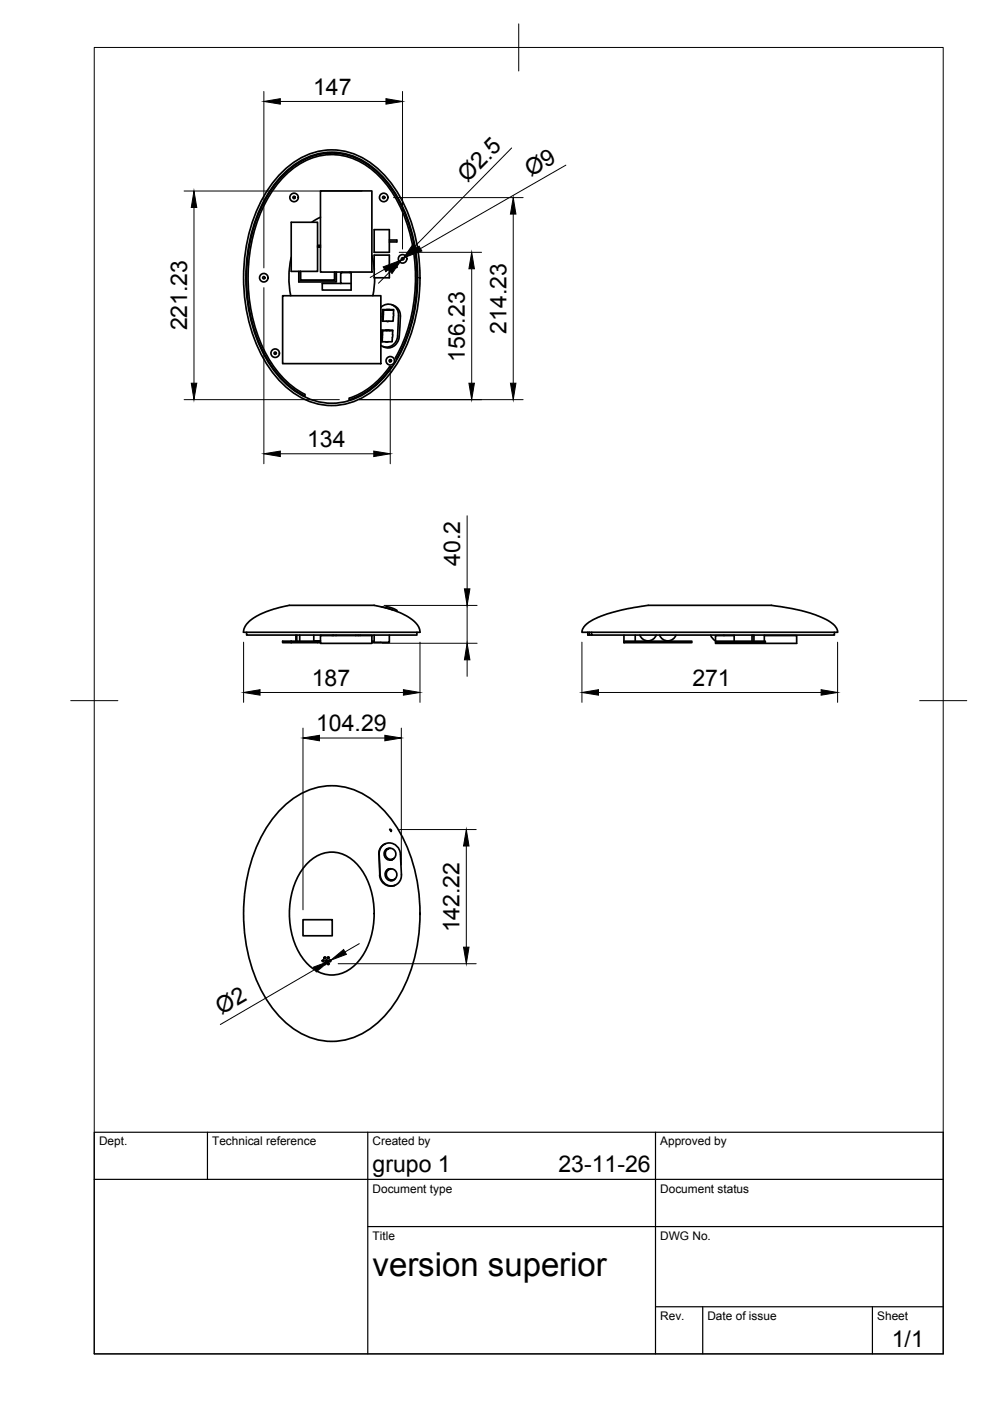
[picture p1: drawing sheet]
<svg xmlns="http://www.w3.org/2000/svg" width="210mm" height="297mm" viewBox="0 0 210 297" stroke-linecap="round" stroke-linejoin="round" font-family="sans-serif">
<!-- layer: Visible -->
<g fill="none" stroke="#000" stroke-width=".36">
<path d="M60 36.3a14.1 14.1 0 0 1 20.6 0 30.4 30.4 0 0 1 8.4 20.2 33.4 33.4 0 0 1-7.1 23.7 14.7 14.7 0 0 1-14.7 5.4 18.2 18.2 0 0 1-10.6-8.3 36.6 36.6 0 0 1 0-36.8l2.2-3zM60.3 36.7a13.6 13.6 0 0 1 20.1 0 30 30 0 0 1 8.1 19.9 33 33 0 0 1-6.9 23.2 14.2 14.2 0 0 1-14.4 5.3 17.7 17.7 0 0 1-10.2-8.2 36.2 36.2 0 0 1 0-36.1l2.1-2.9zM61.7 54.6a19.1 19.1 0 0 0-.1 8.1M61.7 47.1h5.6v10.4h-5.6zM63.4 57.5v2.3h7.9v-2.1M63.7 57.5v1.9h7.3v-1.7M63.7 57.5v1.9h7.2v-1.7M67.3 52.4h.6M67.3 52h.6M67.3 52.3h.6M67.9 46.1l-1.8 1M67.9 40.5h10.9v17.2h-10.9z"/>
<path d="M72.5 57.7v.1M74.1 57.7v.1M78.9 54.2l.5 2.9M79.3 54.1h3.2v4.8h-3.2zM79.3 48.7h3.2v4.8h-3.2zM79.4 58.9l-.3 3.8M82.5 56.3h1.6v.4h-1.6M82.5 50.9h1.6v.4h-1.6M59.9 62.7h20.9v14.4h-20.9zM72.2 60.1h-3.9v1.4h6.1v-3.7h-2.2v2.3h2.2M80.8 65.2a2.18 2.18 0 0 1 2.4-.5 2.18 2.18 0 0 1 1.3 2.2M80.9 70.9l.2 .1"/>
<path d="M80.9 70.9v.6M80.9 70l.3 .1M81.1 71.6h-.2l-.1 .9h1.5M81.1 66.5v.7M81.1 65.6l.3 .2M81.8 70h.6M81.8 72.5h.3M82 65.6h.6M82 65.6h-.9v1h.2M82 65.6l.3 .2M82 68.1h.4M82.1 70.1l-1.2-.1v.9"/>
<path d="M82.6 65.6h.9l-.1 1M82.6 65.6l.3 .2M82.7 70.1l-.3-.1h.9l-.1 1.5M82.9 76.3l-.3 .4M83.1 64.7l.8 .3 .4 .4 .5 .8 .1 .8M83.2 71.6l-.1 .9h-.8M83.3 70.1h-2.2l-.1 2.4M83.4 67.2v.9h-2.4v-.9l.3 .1M83.4 66.5v.7M83.5 65.8h-2.2l-.1 2.3M84.5 66.9l-.2 4.3a2.35 2.35 0 0 1-3.5 2M84.6 71.4a2.39 2.39 0 0 1-3.1 2.2l-.3-.1"/>
<path d="M84.9 67l-.3 4.4M64.6 83.6a21.7 21.7 0 0 1-9.9-12.3 36.3 36.3 0 0 1 2.1-29.3 17.2 17.2 0 0 1 11.7-9.1 14.2 14.2 0 0 1 13 5.7 32.6 32.6 0 0 1 6.6 22.1 34 34 0 0 1-4.2 15.1l.1 .4a36.1 36.1 0 0 0-.1-34.9 17.7 17.7 0 0 0-11.1-8.6 14.2 14.2 0 0 0-13.3 5.1 32 32 0 0 0-7.2 22.4 31.1 31.1 0 0 0 7.5 20.1 17 17 0 0 0 4.8 3.7v-.4M74 84.4a16.9 16.9 0 0 0 8.6-6.6h.4a17.6 17.6 0 0 1-8.9 6.9zM52.3 134.1v.5h36.1v-.5M52.7 131.9l.7-.6a19.9 19.9 0 0 1 12.4-3h9a19.1 19.1 0 0 1 12.8 3.3l.9 .9 .5 1.1a.26 .26 0 0 1 .1 .3 .26 .26 0 0 1-.3 .2h-36.9a.26 .26 0 0 1-.3-.2 .26 .26 0 0 1 .1-.3l.4-1zM61.7 135.9h-1.8v.4h1.8M61.7 135.9h5.6v.4h-5.6M61.7 135.9v.4M62.7 134.6v1.3h.2M62.9 134.6v1.3M63.5 134.6v1.3M66.5 135.9h1.4"/>
<path d="M66.5 134.6v1.3M67.3 136.3h.6M67.3 135.9h.6M67.9 134.8h10.9v1.6h-10.9zM68 134.6v.2M70.4 134.6v.2M70.7 134.6v.2M71.2 134.6v.2M75.4 134.6v.2M75.9 134.6v.2M76.3 134.6v.2M78.8 135.9h.5"/>
<path d="M79.3 134.6v1.6h3.2v-1.6M80.8 136.2l-2 .1M80.9 128.7l2.4 .6M81.8 128.9l.1-.3 .4 .1 1.9 .8M84.1 129.5v.1M124 132.6l.9-.7 1.5-.8a39.9 39.9 0 0 1 17.6-2.8h13a44.1 44.1 0 0 1 9 .4 24.5 24.5 0 0 1 10.3 3.3l.1 .1a2.66 2.66 0 0 1 1.2 2h-54.2l.1-.8zM124.6 134.1v.5h.3M124.9 134.1v.5h.5M125.4 134.1v.5h51.5v-.5M132.3 135.9h14.4v.4h-14.4zM132.3 134.6v1.3M134.7 134.6v1.3"/>
<path d="M139.1 134.6a1.85 1.85 0 0 1-1.7 1.3 1.85 1.85 0 0 1-1.7-1.2M143.3 134.6a1.85 1.85 0 0 1-1.7 1.3 1.85 1.85 0 0 1-1.7-1.2M150.7 134.7l.4 .7 .6 .5M151.8 135.9h10.5v.4h-10.5zM153.5 134.6v.2M155.7 134.8h-4v1.6h17.2v-1.6h-6.8M155.7 134.6v1.3M159.4 134.8h.5M159.4 134.6v1.3M159.9 134.6v1.3M162.1 134.6v1.3M60 171.1a14.1 14.1 0 0 1 20.6 0 30.4 30.4 0 0 1 8.4 20.3 33.4 33.4 0 0 1-7.1 23.6 14.7 14.7 0 0 1-14.7 5.4 18.2 18.2 0 0 1-10.6-8.3 36.6 36.6 0 0 1 0-36.8l2.2-3z"/>
<path d="M81.7 178.9l-.5 .3-.5 .6-.4 .8v.6M82.1 180h.1M82.4 179.9l-.4 .2M82.6 175.9l.4 .1-.1 .3zM82.8 179.8a1.24 1.24 0 0 0-1.3 1.7 1.24 1.24 0 0 0 2.1 .4M64.2 195h6.2v3.4h-6.2zM65.5 182.7a6.9 6.9 0 0 1 10.5 .8 17 17 0 0 1 0 20.4 6.9 6.9 0 0 1-11.3 0 17 17 0 0 1 0-20.4zM80.3 181.1l.2 4.4a2.36 2.36 0 0 0 3.2 2.2M80.6 185.5a2.26 2.26 0 0 0 2.2 2.3 2.26 2.26 0 0 0 2.3-2.3l-.2-4.4a2.26 2.26 0 0 0-2.3-2.4 2.26 2.26 0 0 0-2.2 2.4l.2 4.4M82 180h.2M82 180.1l-.2 .1M82.2 184.4l-.3 .2"/>
<path d="M82.2 184.4h.2M82.3 184.3h.1M82.6 184.3l-.4 .2M82.9 182.3l-.3 .1M83 184.2a1.24 1.24 0 0 0-1.3 1.7 1.24 1.24 0 0 0 2.1 .4M83.1 186.7h-.3M83.2 182.2l-.3 .1M83.3 182.1l-.2 .2M83.5 186.5l-.4 .2M83.5 186.5l-.3 .2"/>
<circle cx="55.9" cy="58.9" r=".9"/>
<circle cx="55.9" cy="58.9" r=".24"/>
<circle cx="62.3" cy="41.9" r=".9"/>
<circle cx="62.3" cy="41.9" r=".24"/>
<circle cx="81.4" cy="41.9" r=".9"/>
<circle cx="81.4" cy="41.9" r=".24"/>
<circle cx="85.4" cy="54.9" r=".9"/>
<circle cx="85.4" cy="54.9" r=".24"/>
<circle cx="58.3" cy="74.9" r=".9"/>
<circle cx="58.3" cy="74.9" r=".24"/>
<circle cx="82.8" cy="76.5" r=".9"/>
<circle cx="82.8" cy="76.5" r=".24"/>
<circle cx="82.8" cy="181" r="1.15"/>
<circle cx="83" cy="185.3" r="1.15"/>
<circle cx="68.5" cy="203.7" r=".2"/>
<circle cx="68.9" cy="204.3" r=".2"/>
<circle cx="68.9" cy="203.1" r=".2"/>
<circle cx="69.2" cy="203.7" r=".2"/>
<circle cx="69.6" cy="204.3" r=".2"/>
<circle cx="69.6" cy="203.1" r=".2"/>
<circle cx="70" cy="203.7" r=".2"/>
</g>
<!-- layer: BORDER -->
<path d="M20 10.1h180v276.9h-180zM110 5.1v10M15 148.6h10M195 148.6h10" fill="none" stroke="#000" stroke-width=".21"/>
<!-- layer: TITLEBLOCK -->
<path d="M20 240.1h180v46.9h-180zM20 250h180M44 240.1v9.9M78 240.1v46.9M139 240.1v46.9M78 260.1h122M139 277.1h61M149 277.1v9.9M185 277.1v9.9" fill="none" stroke="#000" stroke-width=".25"/>
<!-- layer: FD_Dimensions -->
<g fill="none" stroke="#000" stroke-width=".21">
<path d="M55.9 19.4v37.4M85.3 19.4v33.4M59.4 21.5h22.4M108.5 31.4l-20.5 20.8M120 35l-30.8 17.7M39 40.5h37.7M41.1 44v37.2M81.5 57.1l-3 1.7M82.7 57.6l-2.5 2.5M83.4 41.9h27.5M84.6 53.5h17.5M85.5 54.7l-.3 .4"/>
<path d="M86.1 54.4l-1.5 .9M100 57v24.2M108.8 45.4v35.8M55.9 61v37.3M82.7 78.6v19.7M39 84.7h32.9M59.4 96.2h19.8M76.1 84.7h34.8M99 109.4v15.4M51.6 136.2v12.7M80.9 136.4h20.3M81.4 128.4h19.8"/>
<path d="M89 136.2v12.7M99 128.4v8M99 139.9v3.5M123.4 136.2v12.7M177.6 136.2v12.7M55.1 146.8h30.4M64.2 154.4v38.5M67.7 156.5h13.9M85.1 154.4v29M126.9 146.8h47.2M84.7 175.9h16.3M98.9 179.4v21.4"/>
<path d="M66.8 205.6l-20.1 11.6M70.1 203.6l-.3 .2M71.7 204.3h29.3M76.2 200.1l-3 1.7"/>
</g>
<g fill="#000" stroke="#000" stroke-width=".21">
<path d="M55.9 21.5l3.5-.6v1.2zM81.8 20.9l3.5 .6-3.5 .6zM41.1 40.5l.6 3.5h-1.1zM81.2 56.6l3.4-1.3-2.8 2.3zM82.3 57.2l2.9-2.1-2.1 2.9zM87.5 51.8l.9 .8-2.9 2.1zM86.1 54.4l2.8-2.2 .6 1zM100 53.5l.6 3.5h-1.2zM108.8 41.9l.6 3.5h-1.2zM40.6 81.2h1.1l-.6 3.5zM55.9 96.2l3.5-.6v1.2zM79.2 95.6l3.5 .6-3.5 .6z"/>
<path d="M99.4 81.2h1.2l-.6 3.5zM108.2 81.2h1.2l-.6 3.5zM99 136.4l.6 3.5h-1.1zM98.5 124.8h1.1l-.6 3.6zM51.6 146.8l3.5-.6v1.2zM64.2 156.5l3.5-.6v1.2zM81.6 155.9l3.5 .6-3.5 .6zM85.5 146.2l3.5 .6-3.5 .6zM123.4 146.8l3.5-.6v1.2zM174.1 146.2l3.5 .6-3.5 .6zM98.9 175.9l.5 3.5h-1.1zM66.5 205l3.3-1.2-2.7 2.3z"/>
<path d="M70.1 203.6l2.8-2.3 .5 1zM98.3 200.8h1.1l-.5 3.5z"/>
</g>
<text font-size="7" x="79" y="270.6">version superior</text>
<g font-size="4.9">
<text x="66.4" y="20.1">147</text>
<text x="99.1" y="38.7" transform="rotate(-45 99.1 38.7)">Ø2.5</text>
<text x="112.5" y="37.5" transform="rotate(-30 112.5 37.5)">Ø9</text>
<text x="39.7" y="70.1" transform="rotate(-90 39.7 70.1)">221.23</text>
<text x="107.4" y="70.8" transform="rotate(-90 107.4 70.8)">214.23</text>
<text x="98.6" y="76.8" transform="rotate(-90 98.6 76.8)">156.23</text>
<text x="65.1" y="94.7">134</text>
<text x="97.6" y="120" transform="rotate(-90 97.6 120)">40.2</text>
<text x="66.1" y="145.4">187</text>
<text x="146.8" y="145.4">271</text>
<text x="67" y="155">104.29</text>
<text x="97.5" y="197.7" transform="rotate(-90 97.5 197.7)">142.22</text>
<text x="47" y="215.3" transform="rotate(-30 47 215.3)">Ø2</text>
<text x="79" y="248.5">grupo 1</text>
<text x="118.4" y="248.5">23-11-26</text>
<text x="189.1" y="285.7">1/1</text>
</g>
<g font-size="2.5">
<text x="21" y="242.9">Dept.</text>
<text x="45" y="242.9">Technical reference</text>
<text x="79" y="242.9">Created by</text>
<text x="140" y="242.9">Approved by</text>
<text x="79" y="252.8">Document type</text>
<text x="140" y="252.8">Document status</text>
<text x="79" y="262.9">Title</text>
<text x="140" y="262.9">DWG No.</text>
<text x="140" y="279.9">Rev.</text>
<text x="150" y="279.9">Date of issue</text>
<text x="186" y="279.9">Sheet</text>
</g>
</svg>
